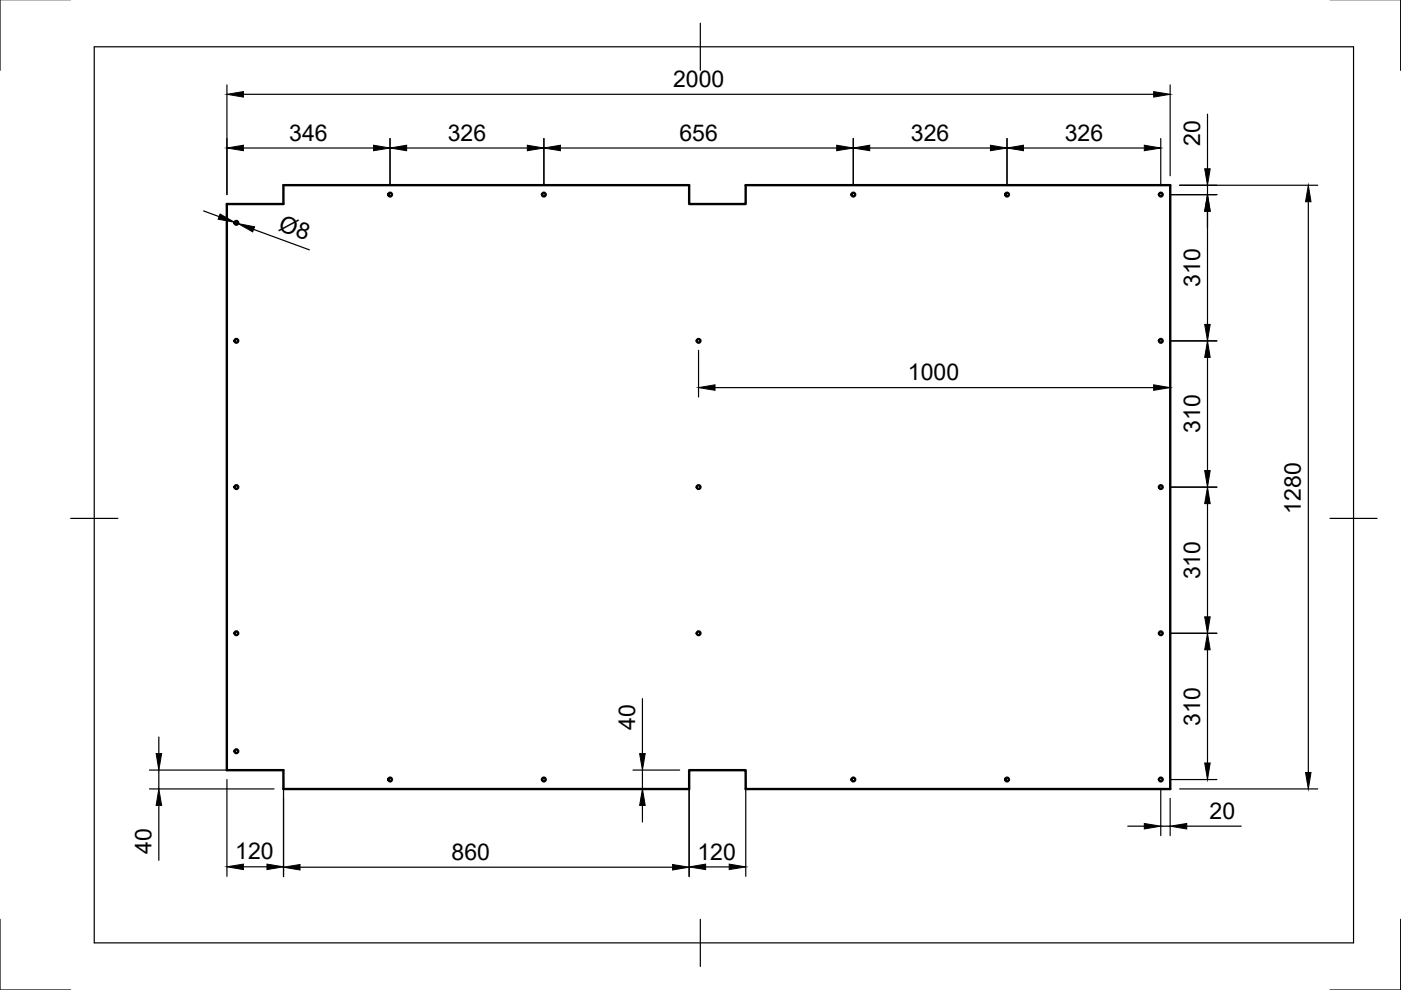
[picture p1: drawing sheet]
<svg xmlns="http://www.w3.org/2000/svg" width="297mm" height="210mm" viewBox="0 0 297 210" stroke-linecap="round" stroke-linejoin="round" font-family="sans-serif">
<!-- layer: Visible -->
<g fill="none" stroke="#000" stroke-width=".51">
<path d="M48.1 43.3h12v-4h86v4h12v-4h90v128h-90v-4h-12v4h-86v-4h-12z"/>
<circle cx="50.1" cy="47.2" r=".39"/>
<circle cx="82.7" cy="41.3" r=".39"/>
<circle cx="115.3" cy="41.3" r=".39"/>
<circle cx="180.9" cy="41.3" r=".39"/>
<circle cx="213.5" cy="41.3" r=".39"/>
<circle cx="246.1" cy="41.3" r=".39"/>
<circle cx="50.1" cy="72.3" r=".39"/>
<circle cx="148.1" cy="72.3" r=".39"/>
<circle cx="246.1" cy="72.3" r=".39"/>
<circle cx="50.1" cy="103.3" r=".39"/>
<circle cx="148.1" cy="103.3" r=".39"/>
<circle cx="246.1" cy="103.3" r=".39"/>
<circle cx="50.1" cy="134.3" r=".39"/>
<circle cx="148.1" cy="134.3" r=".39"/>
<circle cx="246.1" cy="134.3" r=".39"/>
<circle cx="50.1" cy="159.3" r=".39"/>
<circle cx="82.7" cy="165.3" r=".39"/>
<circle cx="115.3" cy="165.3" r=".39"/>
<circle cx="180.9" cy="165.3" r=".39"/>
<circle cx="213.5" cy="165.3" r=".39"/>
<circle cx="246.1" cy="165.3" r=".39"/>
</g>
<!-- layer: Border -->
<path d="M0 -.1v15M297 -.1v15M20 9.9h267v190h-267zM148.5 4.9v10M15 109.9h10M282 109.9h10M0 194.9v15h15M148.5 194.9v10M297 194.9v15h-15" fill="none" stroke="#000" stroke-width=".25"/>
<!-- layer: Dimensions -->
<g fill="none" stroke="#000" stroke-width=".25">
<path d="M48.1 18v23.3M51.6 20h193M248.1 18v19.3M51.6 31.4h27.6M82.7 29.4v9.9M86.2 31.4h25.6M115.3 29.4v9.9M118.8 31.4h58.6M180.9 29.4v9.9M184.4 31.4h25.6M213.5 29.4v9.9M217 31.4h25.6"/>
<path d="M246.1 29.4v9.9M250.1 39.3h29.3M256 24.2v11.6M256 39.3v2M43.2 44.7l3.2 1.2M49.7 47.1l.8 .3M53.8 48.6l11.8 4.4M248.1 41.3h9.9M256 44.8v24M277.4 42.8v121M148.1 74.3v9.9M248.1 72.3h9.9"/>
<path d="M256 75.8v24M151.6 82.2h93M248.1 80.2v1.2M248.1 103.3h9.9M256 106.8v24M248.1 134.3h9.9M256 137.8v24M33.7 156.3v3.5M136.2 148.1v11.7M31.7 167.3h26.4M31.7 163.3h26.4M33.7 163.3v4"/>
<path d="M33.7 170.8v11.6M48.1 165.3v20.5M60.1 165.3v20.6M134.2 167.3h9.9M134.2 163.3h9.9M136.2 163.3v4M136.2 170.8v3.5M146.1 165.3v20.6M158.1 165.3v20.5M239.1 175.2h3.5M246.1 167.3v9.9M246.1 175.2h2"/>
<path d="M248.1 169.3v7.9M248.1 165.3h9.9M250.1 167.3h29.3M251.6 175.2h11.6M51.6 183.8h5M63.6 183.9h79M149.6 183.8h5"/>
</g>
<g fill="#000" stroke="#000" stroke-width=".21">
<path d="M48.1 20l3.5-.6v1.2zM244.6 19.4l3.5 .6-3.5 .6zM48.1 31.4l3.5-.6v1.2zM79.2 30.8l3.5 .6-3.5 .6zM82.7 31.4l3.5-.6v1.2zM111.8 30.8l3.5 .6-3.5 .6zM115.3 31.4l3.5-.6v1.2zM177.4 30.8l3.5 .6-3.5 .6zM180.9 31.4l3.5-.6v1.2zM210 30.8l3.5 .6-3.5 .6zM213.5 31.4l3.5-.6v1.2zM242.6 30.8l3.5 .6-3.5 .6z"/>
<path d="M255.4 35.8h1.2l-.6 3.5zM46.7 45.4l3 1.7-3.5-.6zM50.5 47.4l3.5 .7-.4 1.1zM256 41.3l.6 3.5h-1.2zM277.4 39.3l.6 3.5h-1.2zM256 72.3l.6 3.5h-1.2zM255.4 68.8h1.2l-.6 3.5zM148.1 82.2l3.5-.6v1.2zM244.6 81.6l3.5 .6-3.5 .6zM255.4 99.8h1.2l-.6 3.5zM256 103.3l.6 3.5h-1.2zM255.4 130.8h1.2l-.6 3.5z"/>
<path d="M256 134.3l.6 3.5h-1.2zM33.1 159.8h1.2l-.6 3.5zM135.6 159.8h1.2l-.6 3.5zM33.7 167.3l.6 3.5h-1.2zM136.2 167.3l.6 3.5h-1.2zM242.6 174.6l3.5 .6-3.5 .6zM248.1 175.2l3.5-.6v1.2zM255.4 161.8h1.2l-.6 3.5zM276.8 163.8h1.2l-.6 3.5zM48.1 183.8l3.5-.6v1.2zM56.6 183.2l3.5 .6-3.5 .6zM60.1 183.9l3.5-.6v1.2z"/>
<path d="M142.6 183.3l3.5 .6-3.5 .6zM146.1 183.8l3.5-.6v1.2zM154.6 183.2l3.5 .6-3.5 .6z"/>
</g>
<g font-size="4.9">
<text x="142.7" y="18.4">2000</text>
<text x="61.3" y="29.8">346</text>
<text x="94.9" y="29.8">326</text>
<text x="144" y="29.8">656</text>
<text x="193.1" y="29.8">326</text>
<text x="225.7" y="29.8">326</text>
<text x="254.4" y="30.9" transform="rotate(-90 254.4 30.9)">20</text>
<text x="58.8" y="48.7" transform="rotate(20 58.8 48.7)">Ø8</text>
<text x="254.4" y="60.8" transform="rotate(-90 254.4 60.8)">310</text>
<text x="192.5" y="80.6">1000</text>
<text x="254.4" y="91.8" transform="rotate(-90 254.4 91.8)">310</text>
<text x="275.8" y="108.9" transform="rotate(-90 275.8 108.9)">1280</text>
<text x="254.4" y="122.8" transform="rotate(-90 254.4 122.8)">310</text>
<text x="134.6" y="154.8" transform="rotate(-90 134.6 154.8)">40</text>
<text x="254.4" y="153.8" transform="rotate(-90 254.4 153.8)">310</text>
<text x="256.5" y="173.6">20</text>
<text x="32.1" y="181" transform="rotate(-90 32.1 181)">40</text>
<text x="49.9" y="182.2">120</text>
<text x="95.7" y="182.3">860</text>
<text x="147.9" y="182.2">120</text>
</g>
</svg>
